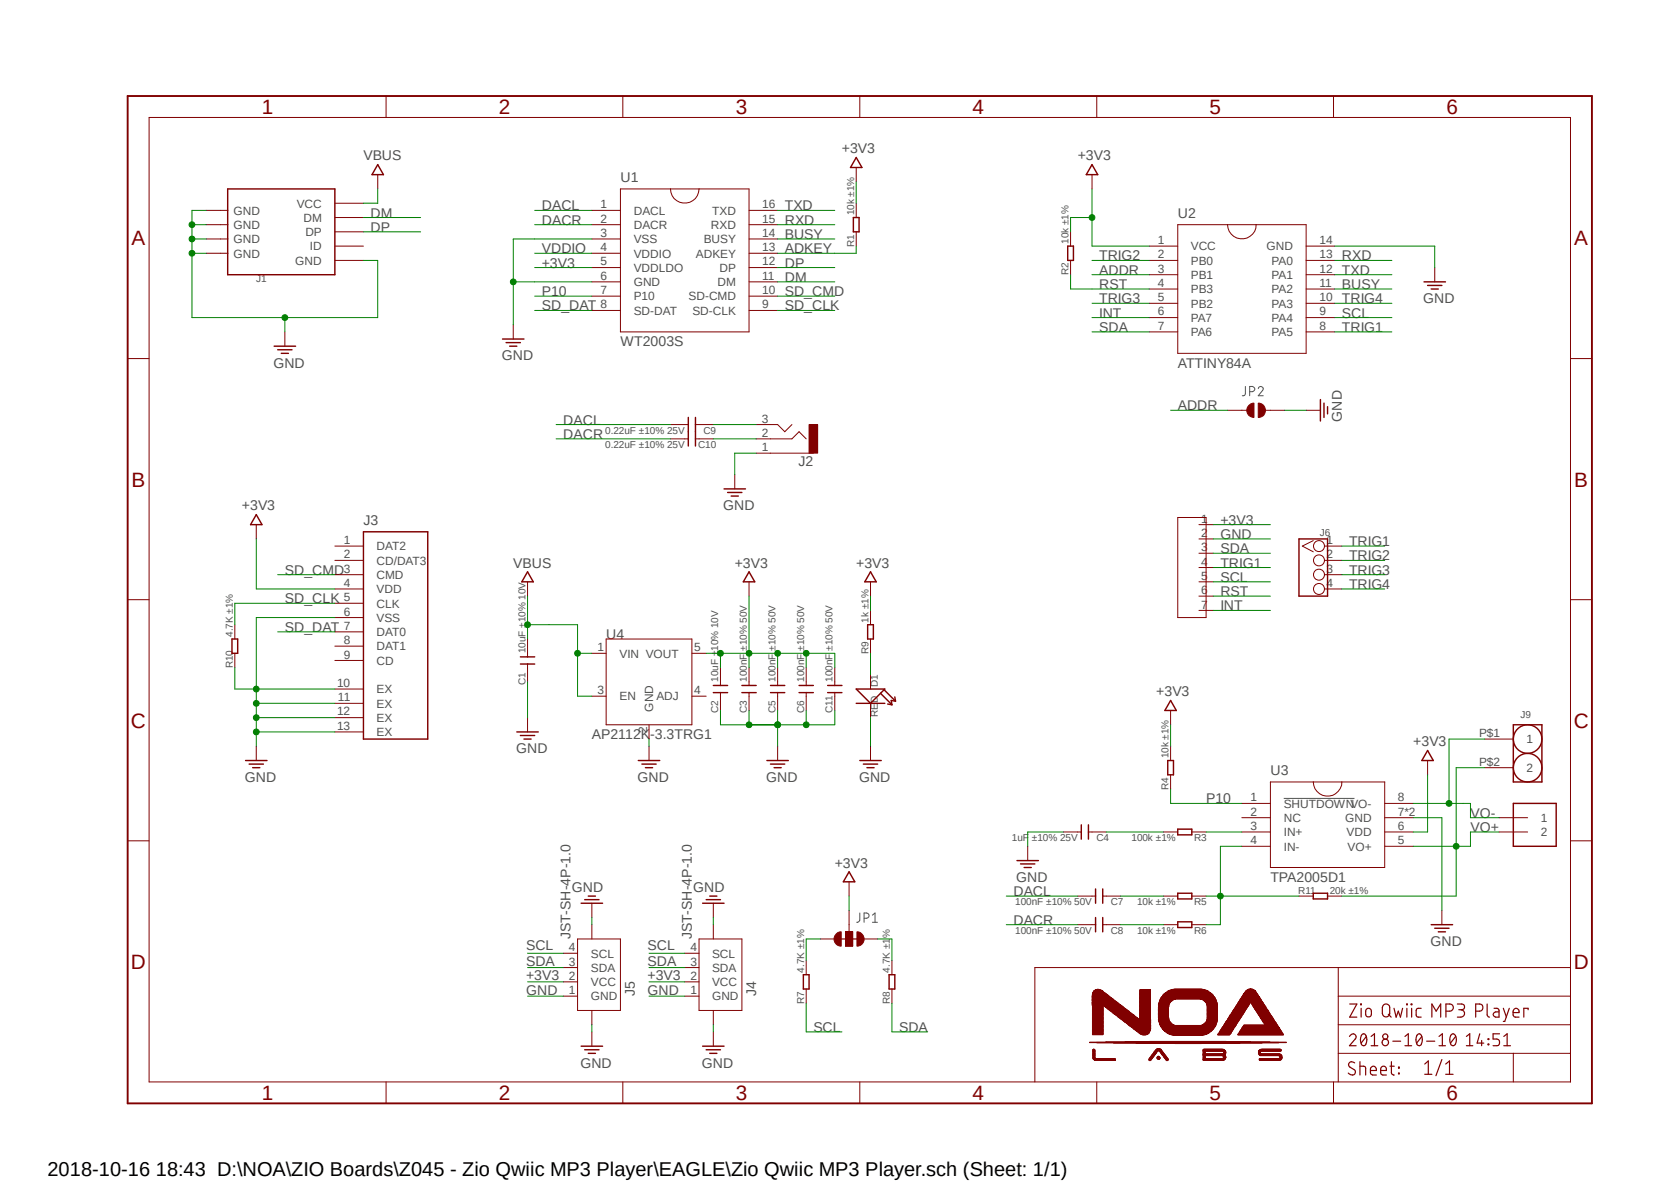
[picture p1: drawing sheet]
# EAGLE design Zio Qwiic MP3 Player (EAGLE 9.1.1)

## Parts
C1  10uF ±10% 10V  C-0603  [C0603]
C2  10uF ±10% 10V  C-0603  [C0603]
C3  100nF ±10% 50V  C-0603  [C0603]
C4  1uF ±10% 25V  C-0603  [C0603]
C5  100nF ±10% 50V  C-0603  [C0603]
C6  100nF ±10% 50V  C-0603  [C0603]
C7  100nF ±10% 50V  C-0603  [C0603]
C8  100nF ±10% 50V  C-0603  [C0603]
C9  0.22uF ±10% 25V  C-0603  [C0603]
C10  0.22uF ±10% 25V  C-0603  [C0603]
C11  100nF ±10% 50V  C-0603  [C0603]
D1  RED  LED'0603'  [LED-0603]
J1  USB-MICROE  [MICRO-SMD]
J2  AUDIO-3PPJ-320B  [3P-SMD-3.5MM]
J3  TF_CARD  [TF_CARD]
J4  JST-SH-4P-1.0  [JST-SH-4P]
J5  JST-SH-4P-1.0  [JST-SH-4P]
J6  HEADER-4P-60/35MIL  [4P-65/35MIL]
J7  HEADER-7P  [7P-2.54-60/35MIL]
J8  TERMBLOCK_1X2-3.5MM  [1X2-3.5MM]
J9  HEADER-2P  [插片]
JP1  SMT-JUMPER_3_2-NC_TRACE  [SMT-JUMPER_3_2-NC_TRACE]
JP2  JUMPER-SMT_2_NC_PASTE_NOCREM  [SMT-JUMPER_2_NC_PASTE_SILK_NOCREM]
R1  10k ±1%  R-0603  [R0603]
R2  10k ±1%  R-0603  [R0603]
R3  100k ±1%  R-0603  [R0603]
R4  10k ±1%  R-0603  [R0603]
R5  10k ±1%  R-0603  [R0603]
R6  10k ±1%  R-0603  [R0603]
R7  4.7K ±1%  R-0603  [R0603]
R8  4.7K ±1%  R-0603  [R0603]
R9  1k ±1%  R-0603  [R0603]
R10  4.7K ±1%  R-0603  [R0603]
R11  20k ±1%  R-0603  [R0603]
U1  WT2003S  [SO16]
U2  ATTINY84A  [SO14]
U3  TPA2005D1  TPA2005D1POWERPAD  [MSOP-8]
U4  AP2112K-3.3TRG1  AP2112  [SOT23-5]

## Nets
+3V3: C2.2 C3.2 C5.2 C6.2 C11.2 J3.4(VDD) J4.2(VCC) J5.2(VCC) J7.1 JP1.2 R1.2 R2.2 R4.2 R9.2 U1.5(VDDLDO) U2.1(VCC) U3.6(VDD) U4.5(VOUT)
ADDR: JP2.1 U2.3(PB1)
ADKEY: R1.1 U1.13(ADKEY)
BUSY: U1.14(BUSY) U2.11(PA2)
DACL: C7.2 C9.2 U1.1(DACL)
DACR: C8.2 C10.2 U1.2(DACR)
DM: J1.D-(DM) U1.11(DM)
DP: J1.D+(DP) U1.12(DP)
GND: C1.1 C2.1 C3.1 C4.2 C5.1 C6.1 C11.1 D1.- J1.GND J1.S1(GND) J1.S1@1(GND) J1.S1@2(GND) J1.S2(GND) J1.S2@1(GND) J1.S2@2(GND) J1.S3(GND) J1.S3@1(GND) J1.S3@2(GND) J1.S4(GND) J1.S4@1(GND) J1.S4@2(GND) J1.S5(GND) J1.S6(GND) J2.1 J3.6(VSS) J3.10(EX) J3.11(EX) J3.12(EX) J3.13(EX) J4.1(GND) J4.NC1 J4.NC2 J5.1(GND) J5.NC1 J5.NC2 J7.2 JP2.2 R10.1 U1.3(VSS) U1.6(GND) U2.14(GND) U3.7(GND) U3.9(GND) U4.2(GND)
INT: J7.7 U2.6(PA7)
N$3: D1.+ R9.1
N$4: C4.1 R3.2
N$5: R3.1 U3.3(IN+)
N$6: R5.1 R6.1 R11.1 U3.4(IN-)
N$7: C9.1 J2.3
N$8: C10.1 J2.2
N$9: C8.1 R6.2
N$10: C7.1 R5.2
N$34: JP1.3 R7.2
N$36: JP1.1 R8.2
P10: R4.1 U1.7(P10) U3.1(!SHUTDOWN)
RST: J7.6 R2.1 U2.4(PB3)
RXD: U1.15(RXD) U2.13(PA0)
SCL: J4.4(SCL) J5.4(SCL) J7.5 R7.1 U2.9(PA4)
SD_CLK: J3.5(CLK) R10.2 U1.9(SD-CLK)
SD_CMD: J3.3(CMD) U1.10(SD-CMD)
SD_DAT: J3.7(DAT0) U1.8(SD-DAT)
SDA: J4.3(SDA) J5.3(SDA) J7.3 R8.1 U2.7(PA6)
TRIG1: J6.1 J7.4 U2.8(PA5)
TRIG2: J6.2 U2.2(PB0)
TRIG3: J6.3 U2.5(PB2)
TRIG4: J6.4 U2.10(PA3)
TXD: U1.16(TXD) U2.12(PA1)
VBUS: C1.2 J1.VBUS(VCC) U4.1(VIN) U4.3(EN)
VDDIO: U1.4(VDDIO)
VO+: J8.2 J9.P$2 R11.2 U3.5(VO+)
VO-: J8.1 J9.P$1 U3.8(VO-)
Unconnected: J1.ID J3.1(DAT2) J3.2(CD/DAT3) J3.8(DAT1) J3.9(CD) U3.2(NC) U4.4(ADJ)
